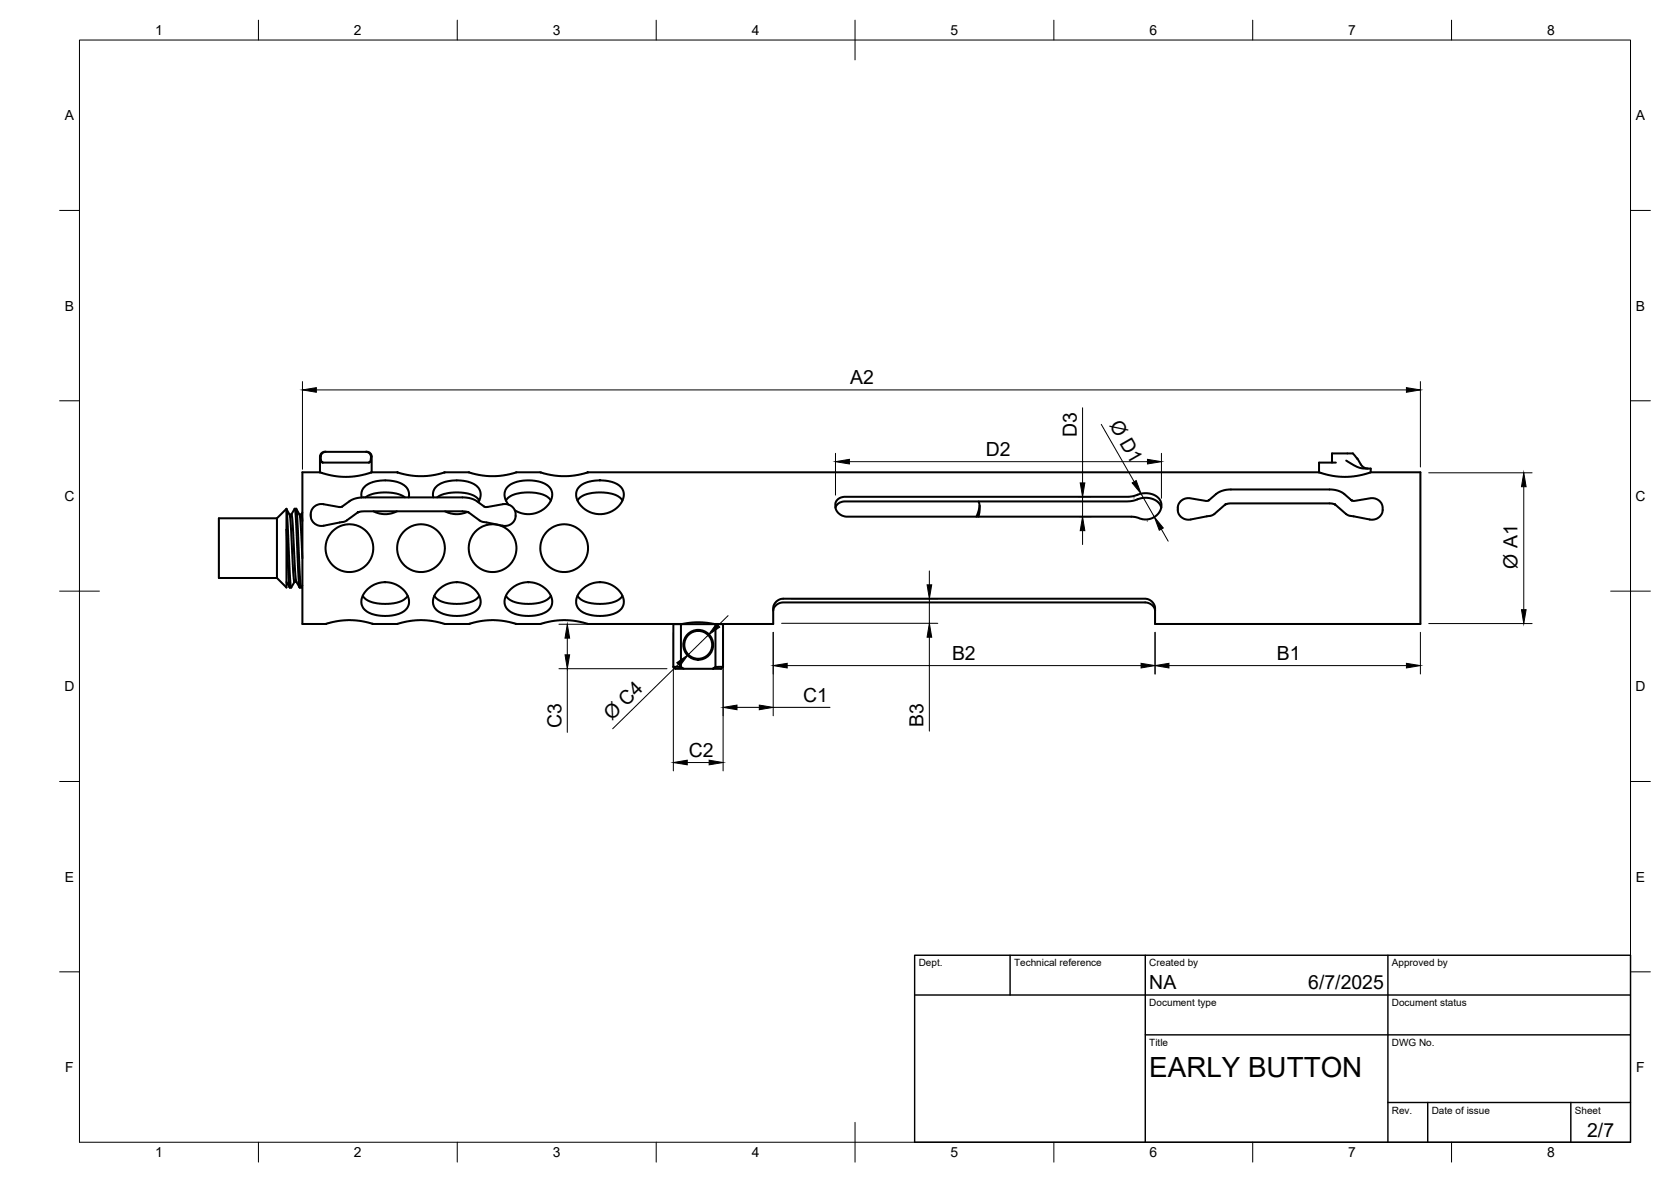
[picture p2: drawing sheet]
<svg xmlns="http://www.w3.org/2000/svg" width="420mm" height="297mm" viewBox="0 0 420 297" stroke-linecap="round" stroke-linejoin="round" font-family="sans-serif">
<!-- layer: Visible -->
<g fill="none" stroke="#000" stroke-width=".51">
<path d="M80.5 118.7h-4.5v38.1h5.9l2.5-.6 3.1-.4 3 .2 3.3 .8h6.1l2.4-.6 3.2-.4 2.9 .2 3.4 .8h6.1l2.5-.6 3.1-.4 3.1 .2 3.2 .8h6.1l2.8-.7 2.8-.3 3 .2 3.3 .8h46.6l.1-4.6 .8-1.1 .8-.5 .7-.1h91.3l1.3 .5 .9 1.2 .1 4.6h66.7v-38.1h-12.4M80.5 118.7l3.3 .9 3.1 .3 3.2-.3 3.4-.9M80.6 114.8h.1M80.9 114l.9-.5h10.3l.9 .5 .3 .7v.6l-.3 .8-.2 .2h-11.7l-.3-.4-.2-.6v-.7zM81.9 113.5h-.2a1.22 1.22 0 0 0-1.2 1.3v3.9M92 113.5h.2a1.22 1.22 0 0 1 1.3 1.3v3.9M93.5 118.7h6.4l2.4 .6 2.8 .4 3.3-.2 3.5-.8h6l2.2 .6 3 .4 3.2-.2 3.6-.8h5.9l2.5 .6 2.8 .4 3.3-.2 3.4-.8h183.9M331.7 118.7l3.3 .9 3.1 .3 3.2-.3 3.4-.9M334.9 116.3v-2.4h3.8a1.97 1.97 0 0 1 2.5 1.3h.1a3.8 3.8 0 0 0 1.8 2.4l.8 .1M335.9 116.3h-4.2v2.4M338.5 115.7l2 1.3 1.4 .6 2.8 .2v.9M69.6 130.2h-14.6v15.1h14.6"/>
<path d="M69.6 130.2v15.1M72 128v-.1l-2.4 2.3M72 133.1v14.5l-2.4-2.3M72 128l.9 16.9 .3 2.7 .9-1.4M72 133.1l.7 13.6 .1 .9h.4M72 128v5.1M72 128l.8 1.3M72.8 129.3l.3 2.8 .6 11.8 .3 2.3M72.8 129.3h.5l.2 1 .7 13.2 .3 2.7M74.1 127.9l.3 2.7 .7 15.5 .2 1.5h.4M74.1 127.9l-.8 1.4M74.1 127.9h.4"/>
<path d="M74.5 127.9l.2 2.1 .7 14 .3 3.6 .3-.5M74.5 127.9l.8 1.4M75.3 129.3l.3 2.4 .4 8.6M75.3 129.3h.5M75.8 129.3l.2 1.6M76 128.8l-.2 .5M85.2 127.4l.8-.1 2.6-1.8 2.5-.5h25.9l2.3 .6 2.5 1.7 .8 .1M85.2 127.4l-4.1-.7-1.5 .2-.8 .6-.5 .8-.2 1.4 .3 .9 .4 .7 .8 .6 1.4 .3 5.7-1.1 3.3-2.3 1-.3h25.4l1.3 .2 3.1 2.2 1.5 .4M91.9 125l1.6-.8 2.9-.5 3.1 .3 1.3 .4 1 .6M93.9 128.5l1.1 .4 1.5 .3 1.7-.1 1.6-.6M102.8 125l-.1-1.5-.5-1-.7-.6-1-.6-1.2-.3-2.8-.3-2.6 .4-1.9 .9-1 1.3-.2 .9 .1 .8M108.9 125v-1l.2-1 1.1-1.2 1-.5 1.5-.4 3.3-.1 2.4 .5 1 .5 .9 .8 .5 1 .1 .8-.6 1.8"/>
<path d="M109.9 125l1.1-.7 1.5-.4 3.3-.1 1.4 .1 1.7 .5 1 .7 .6 .7M111.9 128.5l1.4 .5 1.2 .2 1.4-.1 1.6-.5M122.6 127.4l4.1-.7 1.3 .2 .8 .4 .6 .9 .2 1.6-.1 .8-.5 .7-1.4 .8-1.1 .1-4.1-.9M127.2 125.8l.8-.9 1.1-.6 1.9-.4 1.4-.2 2.3 .2 1.5 .3 1.5 .7 .8 .9M127.8 126.8l-.9-1.8v-.8l.1-.9 .4-.6 .7-.8 1.5-.7 2.9-.5 2.8 .3 1.9 .7 1.3 1.2 .4 1.1-.4 1.7-.9 1.5-1.5 1.1-1.7 .7-1.9 .2-1.5-.2-1.6-.8M145.2 125.8l.7-.8 1.2-.7 1.9-.4 1.4-.2 2.3 .2 1.5 .3 1.5 .7 .8 .9M145.6 122.4l1.2-.9 2.1-.6 2.4-.2 2.1 .3 1.7 .6 1 .8 .7 1.3v1.2l-.8 1.8-.9 .9-1.1 .8-2.2 .7h-2.3l-1.2-.4-1.2-.7-.9-.8-.9-1.2-.4-.9v-1.1l.3-1zM210.5 125.7l.7-.6 1-.3h71.5l1.2-.1 2.1-.7 1.3-.1 1.6 .4 1.2 .6 .8 1.2 .1 1.2-.3 1.1-.9 1.1-1.1 .7-1.3 .3h-1.1l-2.6-.7h-71.9l-1.4-.4-1-1-.3-.8-.1-1zM246.1 126l.2 2.1-.3 1.7M246.3 127.1l-.8 2.7M292 127.6l-.4-1-1-.9-1.4-.5-1.5-.1-2.9 .8-1.3 .1h-71.3l-1.4 .5-.5 .5-.2 .6M296.8 126.1l.8-.7 1-.2 5 .7 2.8-2.2 1-.4 1.7-.3h25.7l1.3 .2 1.3 .5 2.8 2.2 4.5-.7 1.2 .1 .9 .5 .5 .7 .3 .7 .1 1-.3 .9-.5 .8-1 .5-1.1 .2-5.8-1.1-3.3-2.7-.9-.3h-25.5l-1.3 .3-3.3 2.7-6 1.1-.8-.2-.8-.4-.8-1-.1-1.7z"/>
<path d="M72 146.3l.8 1.3M74 146.2h.5M74.5 146.2l.8 1.4M91.2 149.7l.7 .9 1.1 .6 1.8 .4 2 .2 2.1-.2 1.6-.4 1.1-.5 .9-1M92.1 148.3l1.5-1.1 1.8-.7 1.9-.2 1.7 .4 1.9 1 1.3 1.5 .6 1.6-.1 1.4-.5 .8-.7 .6-1.9 .9-2.9 .3-3.1-.5-1.9-1-.8-1.5 .1-1.5 .3-.9zM109.2 149.7l.9 1 1.1 .5 1.6 .4 1.9 .2 2.2-.2 1.4-.3 1.5-.7 .7-.9M110.1 148.3l1.5-1.1 1.8-.7 1.9-.2 2 .5 2 1.2 1.1 1.4 .5 1.7-.3 1.3-1.2 1.3-2.1 .8-3.2 .3-2.8-.6-1.5-.8-.5-.7-.4-.8v-.9l.2-.9zM127.2 149.7l.8 .9 1 .6 1.8 .4 1.9 .2 2.2-.2 1.6-.4 1.1-.5 .9-1M128.2 148.3l1.4-1.1 1.8-.7 1.9-.2 1.7 .4 1.7 .9 1.5 1.6 .6 1.5-.1 1.5-.5 .8-.6 .6-1.2 .6-1.1 .3-3.2 .3-2.6-.5-1.8-1-.8-1.5v-.7l.2-1.1zM145.2 149.7l.9 1 1.1 .5 1.6 .4 1.9 .2 2.2-.2 1.8-.4 1.1-.6 .7-.9M146.1 148.3l1.5-1.1 1.8-.7 1.9-.2 1.7 .4 1.7 .9 1.4 1.5 .7 1.5-.1 1.5-.4 .9-.8 .6-2.2 .9-3.2 .3-2.8-.6-.9-.4-.9-.8-.6-1.3 .1-1.4zM169.3 156.9h1.9v10.7h-1.9z"/>
<path d="M171.6 156.8l3.4-.4h2.2l2.4 .4M171.6 156.8v.1M179.6 156.8v.1M194.4 153.4l.3-.8 .5-.6 .8-.4 .8-.2h91.3l1 .3 .7 .4 .4 .6 .2 .7M169.3 167.6l.5 .5h9.4M171.2 167.6l.7 .5M181.8 167.6h-1.9v-10.7h1.9v10.7l-.5 .5h-2.1l.7-.5"/>
<circle cx="87.8" cy="137.7" r="6"/>
<circle cx="105.9" cy="137.8" r="6"/>
<circle cx="123.9" cy="137.7" r="6"/>
<circle cx="141.9" cy="137.8" r="6"/>
<circle cx="175.6" cy="162" r="3.5"/>
<circle cx="175.6" cy="162" r="3.8"/>
</g>
<!-- layer: BORDER -->
<g fill="none" stroke="#000" stroke-width=".25">
<path d="M20 10.1h390v276.9h-390zM65 5.1v5M115 5.1v5M165 5.1v5M215 5.1v10M265 5.1v5M315 5.1v5M365 5.1v5M15 52.9h5M410 52.9h5M15 100.7h5M410 100.7h5"/>
<path d="M15 148.6h10M405 148.6h10M15 196.4h5M410 196.4h5M15 244.2h5M410 244.2h5M65 287v5M115 287v5M165 287v5M215 282.1v9.9M265 287v5M315 287v5"/>
<path d="M365 287v5"/>
</g>
<!-- layer: TITLEBLOCK -->
<path d="M230 240.1h180v46.9h-180zM230 250h180M254 240.1v9.9M288 240.1v46.9M349 240.1v46.9M288 260.1h122M349 277.1h61M359 277.1v9.9M395 277.1v9.9" fill="none" stroke="#000" stroke-width=".36"/>
<!-- layer: FD_Dimensions -->
<g fill="none" stroke="#000" stroke-width=".25">
<path d="M76.1 95.9v22M79.5 98h274.1M357.1 95.9v21.5M210.1 113.9v10.5M213.6 116h74.9M272.2 102.5v18.9M276.9 106.6l8.3 14.5M292 113.9v11.3M359.2 118.8h26M271.2 124.8h3.1M271.5 129.9h2.8M272.2 124.8v5.1"/>
<path d="M272.2 133.4v3.4M285.2 125.1h-.1M286.9 124.1l3.4 5.8M288.5 130.9l-.1 .1M292 133l1.7 3M383.1 122.3v30.9M140.5 156.9h28.6M169.3 159v34.7M178.1 159.6l-5 4.9M181.8 159v34.7M183.1 154.7l-2.5 2.5M194.4 158.9v21"/>
<path d="M196.5 156.6h39.3M198.9 150.5h36.9M233.7 143.5v3.5M233.7 150.5v6.1M290.4 158.9v10.5M357.1 158.9v10.5M359.2 156.7h26M140.5 168h27.2M142.6 160.4v4.2M142.6 168v16.1M170.6 167l-16.5 16.1M185.3 177.8h5.6"/>
<path d="M194.4 177.8h14.3M197.9 167.3h89M233.7 160.1v23.6M293.9 167.3h59.7M172.8 191.6h5.5"/>
</g>
<g fill="#000" stroke="#000" stroke-width=".25">
<path d="M76.1 98l3.4-.6v1.2zM353.6 97.4l3.5 .6-3.5 .6zM210.1 116l3.5-.6v1.2zM288.5 115.4l3.5 .6-3.5 .6zM272.2 129.9l.6 3.5h-1.2zM271.6 121.4h1.2l-.6 3.4zM284.7 121.4l1-.6 1.2 3.3zM290.3 129.9l2.2 2.8-1 .6zM383.1 118.8l.6 3.5h-1.1zM180.1 156.7l.9 .9-2.9 2zM233.1 147h1.2l-.6 3.5zM382.6 153.2h1.1l-.6 3.5z"/>
<path d="M142.6 156.9l.6 3.5h-1.1zM142.1 164.6h1.1l-.6 3.4zM170.2 166.5l2.9-2-2.1 2.9zM181.8 177.8l3.5-.6v1.2zM190.9 177.2l3.5 .6-3.5 .6zM194.4 167.3l3.5-.6v1.2zM233.7 156.6l.6 3.5h-1.2zM286.9 166.7l3.5 .6-3.5 .6zM290.4 167.3l3.5-.6v1.2zM353.6 166.7l3.5 .6-3.5 .6zM169.3 191.6l3.5-.6v1.2zM178.3 191l3.5 .6-3.5 .6z"/>
</g>
<text font-size="7" x="289" y="270.6">EARLY BUTTON</text>
<g font-size="4.9">
<text x="213.7" y="96.6">A2</text>
<text x="278.8" y="106.9" transform="rotate(60 278.8 106.9)">Ø D1</text>
<text x="270.7" y="109.9" transform="rotate(-90 270.7 109.9)">D3</text>
<text x="247.9" y="114.6">D2</text>
<text x="381.6" y="143" transform="rotate(-90 381.6 143)">Ø A1</text>
<text x="239.4" y="165.9">B2</text>
<text x="321.1" y="165.9">B1</text>
<text x="202" y="176.3">C1</text>
<text x="141.2" y="182.9" transform="rotate(-90 141.2 182.9)">C3</text>
<text x="153.8" y="181.2" transform="rotate(-44 153.8 181.2)">Ø C4</text>
<text x="232.2" y="182.7" transform="rotate(-90 232.2 182.7)">B3</text>
<text x="173.2" y="190.2">C2</text>
<text x="289" y="248.5">NA</text>
<text x="329" y="248.5">6/7/2025</text>
<text x="399.1" y="285.7">2/7</text>
</g>
<g font-size="3.5">
<text x="39" y="8.8">1</text>
<text x="89" y="8.8">2</text>
<text x="139" y="8.8">3</text>
<text x="189" y="8.8">4</text>
<text x="239" y="8.8">5</text>
<text x="289" y="8.8">6</text>
<text x="339" y="8.8">7</text>
<text x="389" y="8.8">8</text>
<text x="16.3" y="30.2">A</text>
<text x="411.3" y="30.2">A</text>
<text x="16.3" y="78">B</text>
<text x="411.3" y="78">B</text>
<text x="16.2" y="125.9">C</text>
<text x="411.2" y="125.9">C</text>
<text x="16.2" y="173.7">D</text>
<text x="411.2" y="173.7">D</text>
<text x="16.3" y="221.6">E</text>
<text x="411.3" y="221.6">E</text>
<text x="16.4" y="269.4">F</text>
<text x="411.4" y="269.4">F</text>
<text x="39" y="290.8">1</text>
<text x="89" y="290.8">2</text>
<text x="139" y="290.8">3</text>
<text x="189" y="290.8">4</text>
<text x="239" y="290.8">5</text>
<text x="289" y="290.8">6</text>
<text x="339" y="290.8">7</text>
<text x="389" y="290.8">8</text>
</g>
<g font-size="2.5">
<text x="231" y="242.9">Dept.</text>
<text x="255" y="242.9">Technical reference</text>
<text x="289" y="242.9">Created by</text>
<text x="350" y="242.9">Approved by</text>
<text x="289" y="252.8">Document type</text>
<text x="350" y="252.8">Document status</text>
<text x="289" y="262.9">Title</text>
<text x="350" y="262.9">DWG No.</text>
<text x="350" y="279.9">Rev.</text>
<text x="360" y="279.9">Date of issue</text>
<text x="396" y="279.9">Sheet</text>
</g>
</svg>
